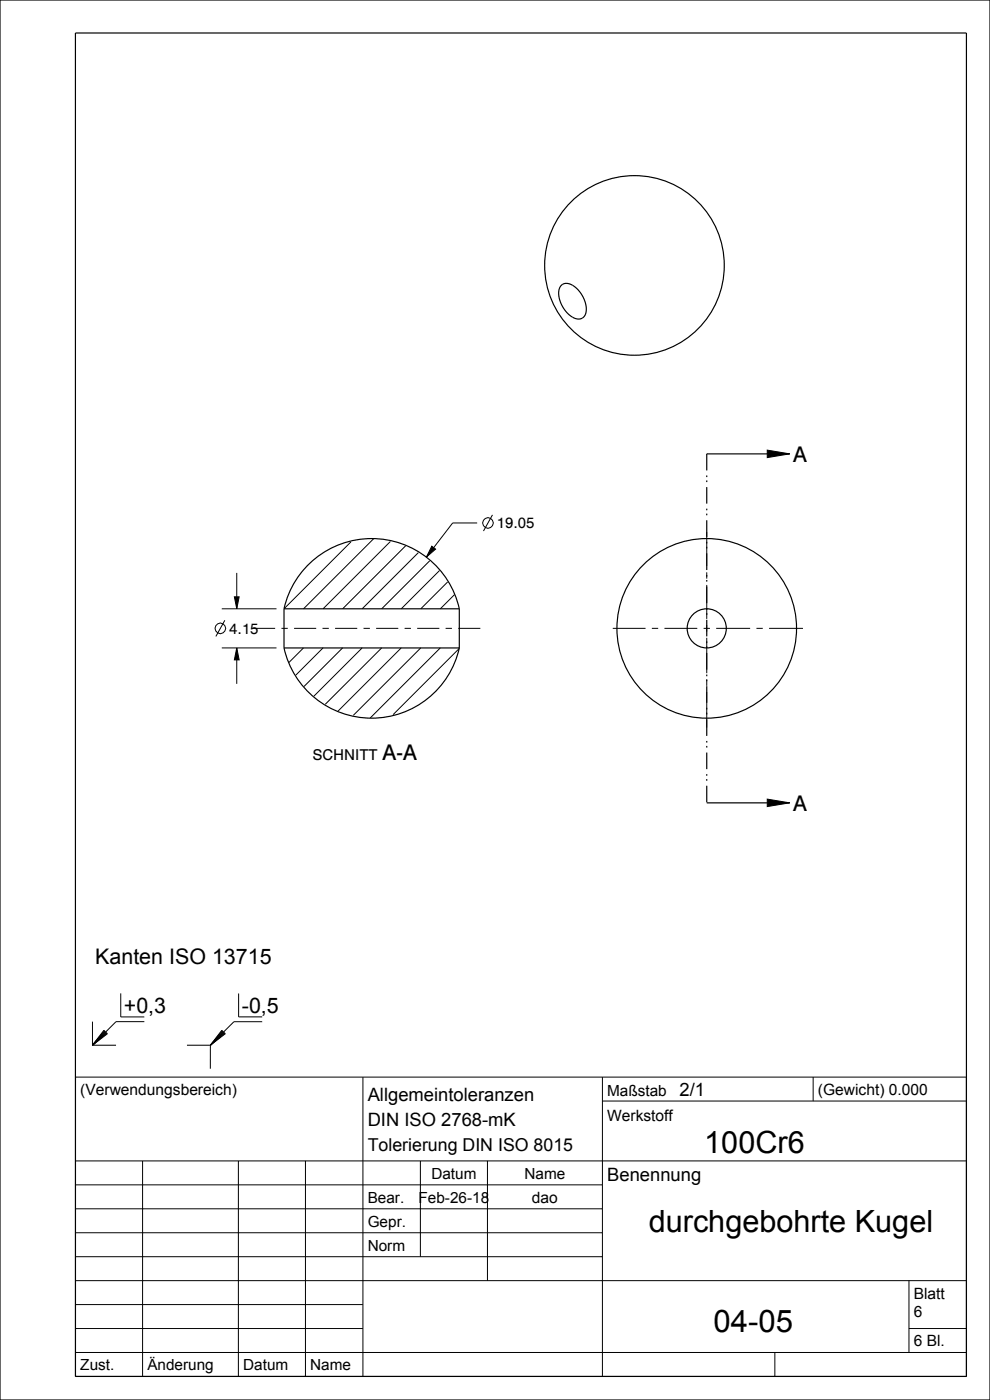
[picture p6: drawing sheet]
<svg xmlns="http://www.w3.org/2000/svg" width="210mm" height="297mm" viewBox="0 0 210 297" stroke-linecap="round" stroke-linejoin="round" font-family="sans-serif">
<path d="M162.8 95.5l4.7 .8-4.7 .8zM91.6 115.9l.8 .6-2 1.7zM49.7 126.6h1l-.5 2.6zM50.2 137.5l.5 2.5h-1zM162.8 169.5l4.7 .8-4.7 .8z" fill="#000"/>
<g fill="none" stroke="#000" stroke-width=".21">
<path d="M162.8 95.5l4.7 .8-4.7 .8zM74.4 115l-14.2 14.2M79.2 114.3l-14.8 14.9M82.8 114.9l-14.3 14.3M86.1 115.8l-13.4 13.4M88.7 117.2l-11.9 12M91.2 119l-10.2 10.2M91.6 115.9l.8 .6-2 1.7zM101.2 110.9h-5.2l-5.6 7.3M104.5 109.2l-1.9 3.5M47 137.5h11.7M47 129.2h11.7"/>
<path d="M47.7 131.6l-1.9 3.4M49.7 126.6h1l-.5 2.6zM50.2 137.5l.5 2.5h-1zM50.2 121.5v7.7M50.2 137.5v7.6M64.4 137.5l-3.1 3M68.5 137.5l-5.7 5.7M72.7 137.5l-8.2 8.1M76.8 137.5l-10.2 10.2M81 137.5l-12 11.9M85.1 137.5l-13.4 13.4M89.2 137.5l-14.3 14.3"/>
<path d="M93.2 121l-8.1 8.2M93.4 137.5l-14.9 14.8M94.9 123.5l-5.6 5.7M96.4 126.1l-3 3.1M97.4 137.6l-14 14M162.8 169.5l4.7 .8-4.7 .8zM19.6 216.7v5M22 218.6l.8 .7-3.2 2.4zM22.2 218.7l-2.6 3M22.3 218.8l-2.7 2.9M22.4 218.9l-2.8 2.8M22.5 219l-2.9 2.7"/>
<path d="M22.6 219.1l-3 2.6M22.7 219.2l-3.1 2.5M25.6 210.7v5h5M30.6 216.7h-6l-2.2 2.2M47.1 218.6l.7 .7-3.2 2.4zM47.2 218.7l-2.6 3M47.3 218.8l-2.7 2.9M47.4 218.9l-2.8 2.8M47.5 219l-2.9 2.7M47.6 219.1l-3 2.6M47.7 219.2l-3.1 2.5M50.6 210.8v4.9h5"/>
<path d="M55.6 216.8h-6l-2.2 2.1M16 228.5h189v63.5h-189zM19.6 221.7h5M39.7 221.7h4.9M44.6 221.7v5M77 228.5v63.5M127.8 233.6h77.2M127.8 228.5v63.5M172.5 228.5v5.1M16 246.3h189M16 251.4h111.8M16 256.4h111.8"/>
<path d="M30.2 246.3v45.7M50.6 246.3v45.7M64.8 246.3v45.7M89.2 246.3v20.3M103.4 246.3v25.4M16 261.5h111.8M16 266.6h111.8M16 271.7h189M16 276.8h61M192.8 271.7v15.2M16 281.8h61M16 286.9h189"/>
<path d="M164.4 286.9v5.1M192.8 281.8h12.2"/>
<circle cx="103.5" cy="110.9" r="1.12"/>
<circle cx="46.7" cy="133.3" r="1.12"/>
</g>
<g fill="none" stroke="#000" stroke-width=".25">
<path d="M0 0h210v297h-210zM16 7h189v285h-189zM119.1 60.5a2.19 2.19 0 0 1 3 .5 5.4 5.4 0 0 1 1.9 6 1.94 1.94 0 0 1-3 0 5.7 5.7 0 0 1-2.2-6zM149.9 96.3h17.6M60.2 129.2a19 19 0 0 1 18.6-14.9 19 19 0 0 1 18.6 14.9M60.2 137.5a19 19 0 0 0 18.6 14.9 19 19 0 0 0 18.6-14.9M60.2 129.2v8.3M60.2 137.5h37.2M60.2 129.2h37.2M97.4 129.2v8.3M149.9 170.3h17.6"/>
<circle cx="134.6" cy="56.3" r="19.1"/>
<circle cx="149.9" cy="133.3" r="19.1"/>
<circle cx="149.9" cy="133.3" r="4.2"/>
</g>
<path d="M149.9 96.3v74" fill="none" stroke="#000" stroke-width=".25" stroke-dasharray="3.5 1.1 .4 .7 .4 1.1" stroke-linecap="butt"/>
<!-- layer: 02___PRT_ALL_AXES -->
<g fill="none" stroke="#000" stroke-width=".21">
<path d="M149.9 112.9v7.2M53.7 133.3h4.7M59.7 133.3h1.3M62.4 133.3h4.7M68.4 133.3h1.3M71.1 133.3h4.7M77.1 133.3h1.4M79.8 133.3h4.7M85.8 133.3h1.4M88.5 133.3h4.7M94.5 133.3h1.4M97.2 133.3h4.7"/>
<path d="M130 133.3h6.9M138.3 133.3h1.3M141 133.3h6.9M149.2 133.3h1.4M149.9 121.4v1.4M149.9 124.1v7.2M149.9 132.6v1.4M149.9 135.3v7.5M151.9 133.3h7.2M160.5 133.3h1.3M163.1 133.3h7.2M149.9 144.2v1.3"/>
<path d="M149.9 146.8v7.5"/>
</g>
<text font-size="6.6" x="151.4" y="282.5">04-05</text>
<g font-size="6.5">
<text x="149.4" y="244.6">100Cr6</text>
<text x="137.6" y="261.4">durchgebohrte Kugel</text>
</g>
<g font-size="4.6">
<text x="168.2" y="97.9">A</text>
<text x="81" y="161.3">A-A</text>
<text x="168.2" y="172">A</text>
</g>
<g font-size="4.5">
<text x="20.2" y="204.6">Kanten ISO 13715</text>
<text x="26.3" y="214.9">+0,3</text>
<text x="51.3" y="214.9">-0,5</text>
</g>
<g font-size="3.9">
<text x="78" y="233.6">Allgemeintoleranzen</text>
<text x="144.2" y="232.5">2/1</text>
<text x="78" y="239">DIN ISO 2768-mK</text>
<text x="128.8" y="250.6">Benennung</text>
</g>
<text font-size="3.8" x="78" y="244.2">Tolerierung DIN ISO 8015</text>
<g font-size="3.3">
<text x="17" y="232.3">(Verwendungsbereich)</text>
<text x="128.8" y="232.5">Maßstab</text>
<text x="173.5" y="232.3">(Gewicht) 0.000</text>
<text x="128.8" y="237.8">Werkstoff</text>
<text x="91.5" y="250.1">Datum</text>
<text x="111.3" y="250.1">Name</text>
<text x="78" y="255.1">Bear.</text>
<text x="88.8" y="255.1">Feb-26-18</text>
<text x="112.8" y="255.2">dao</text>
<text x="78" y="260.2">Gepr.</text>
<text x="78" y="265.3">Norm</text>
<text x="193.8" y="275.5">Blatt</text>
<text x="193.8" y="279.3">6</text>
<text x="193.8" y="285.7">6 Bl.</text>
<text x="17" y="290.7">Zust.</text>
<text x="31.3" y="290.7">Änderung</text>
<text x="51.6" y="290.7">Datum</text>
<text x="65.8" y="290.7">Name</text>
</g>
<g font-size="3.2">
<text x="105.4" y="112.1">19.05</text>
<text x="48.6" y="134.4">4.15</text>
<text x="66.3" y="161.3">SCHNITT</text>
</g>
</svg>
